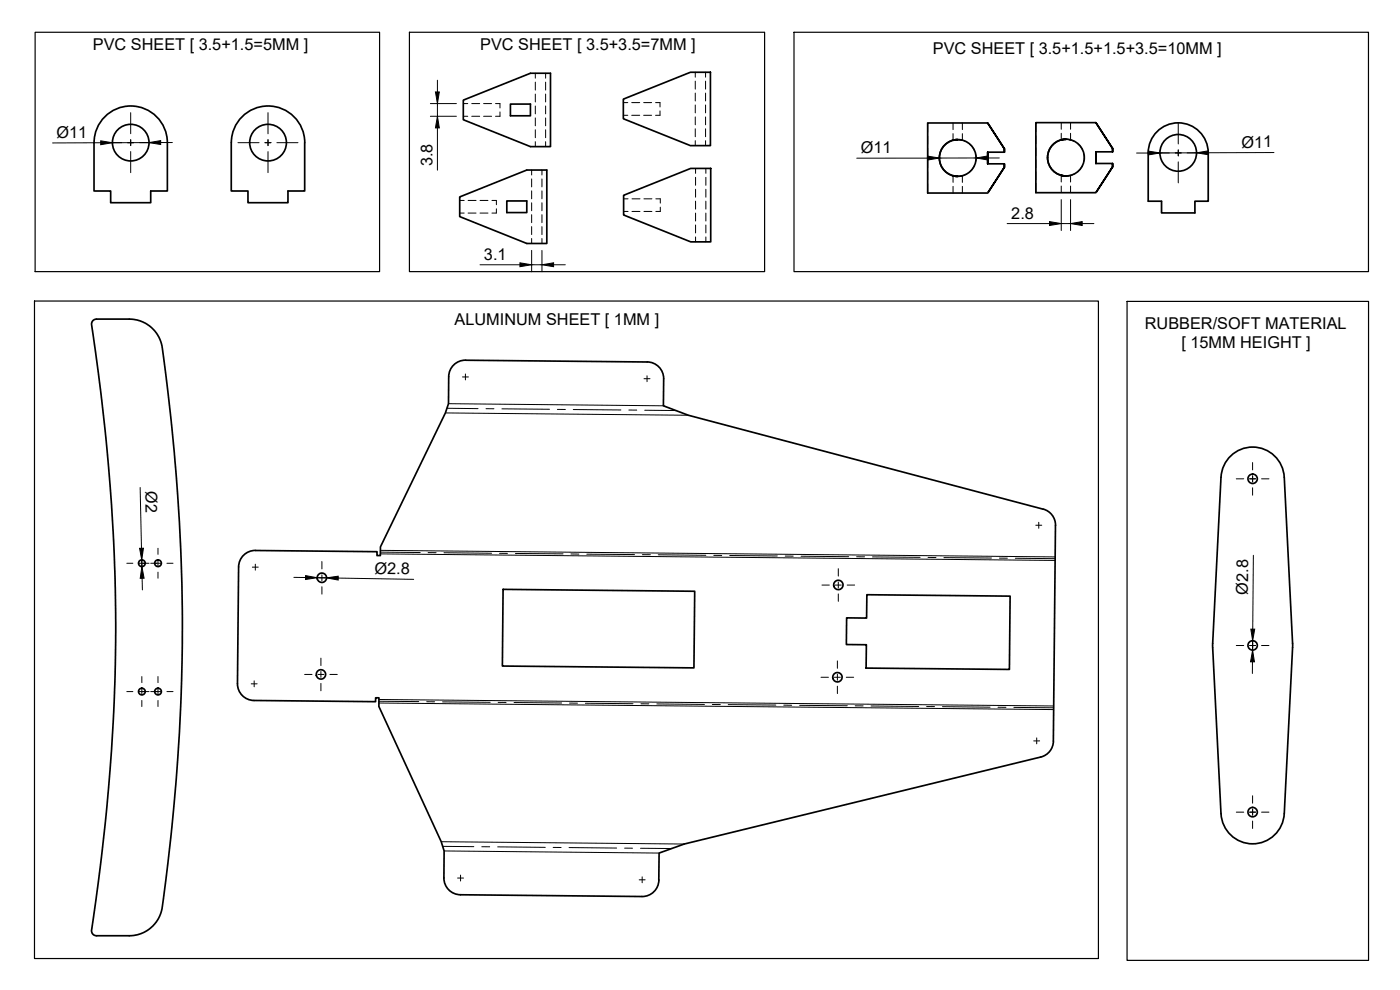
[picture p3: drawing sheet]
<svg xmlns="http://www.w3.org/2000/svg" width="420mm" height="297mm" viewBox="0 0 420 297" stroke-linecap="round" stroke-linejoin="round" font-family="sans-serif">
<!-- layer: Visible -->
<g fill="none" stroke="#000" stroke-width=".51">
<path d="M139 30l20.2-8h6v22h-6l-20.2-8.1zM153.2 31.2h6v3.5h-6zM187.1 29.7l20.1-8h6v22h-6l-20.1-8.1zM296.4 36.9l5 7.7-5-7.7h-18v21h18M328.9 36.8l5 7.7-5-7.7h-18v21h18M347.2 39.5a9 9 0 0 1 9.9-2 9 9 0 0 1 5.5 8.4v14.5h-4v3.5h-10v-3.5h-4v-14.5a9 9 0 0 1 2.6-6.4zM28.2 42.8v14.5h5v3.5h12v-3.5h5v-14.5M28.2 42.8a11 11 0 0 1 11-11 11 11 0 0 1 11 11M69.4 42.8v14.5h5v3.5h12v-3.5h5v-14.5M69.4 42.8a11 11 0 0 1 11-11 11 11 0 0 1 11.1 11M138 59.1l20.1-8.1h6v22.1h-6l-20.1-8.1zM187.2 58.6l20.1-8.1h6v22.1h-6l-20.1-8.1z"/>
<path d="M286 42.1l1.4-.2zM286 52.7l1.4 .2zM287.4 41.9a5.5 5.5 0 0 0-5.5 5.5 5.5 5.5 0 0 0 5.5 5.5M296.4 45.7v3.5v-3.5h5M296.4 49.2h5v1v-1M301.4 44.6v1.1zM301.4 50.2l-5 7.7zM318.5 42l1.4-.2zM318.5 52.6l1.4 .2zM319.9 41.8a5.5 5.5 0 0 0-5.5 5.5 5.5 5.5 0 0 0 5.5 5.5M328.9 45.6v3.5v-3.5h5M328.9 49.1h5v1v-1"/>
<path d="M333.9 44.5v1.1zM333.9 50.1l-5 7.7zM152.1 60.3h6v3.5h-6zM27.9 96.2l.9-.5h10.2l3.1 .6 2 1 2.1 1.7 1.4 2 .8 1.9a574.1 574.1 0 0 1-.1 171l-1 2.2-1.4 1.7-2.4 1.8-2.3 .9-2.2 .3h-10.2l-.9-.5-.4-1a575.3 575.3 0 0 0 6.5-119.4 754.9 754.9 0 0 0-6.5-63.1zM134.7 113l-.1 8.1-.9 2.8-19.5 40.2v2.6h-1.1l.1-1.2-36.5-.4a5 5 0 0 0-5.1 5l-.3 35a5 5 0 0 0 4.9 5.1l36.5 .3v-1.1h1v2.6l18.7 40.5 .9 2.8-.1 8.1a5 5 0 0 0 5 5.1M139.7 108.1a5 5 0 0 0-5 4.9M139.7 108.1l54.5 .5M194.2 108.6a5 5 0 0 1 5 5.1l-.1 8.1 7.5 2.8 106.5 28.1a5 5 0 0 1 3.7 4.9l-.7 64.7M366.4 143.2l-2.5 50.5 2.5 50.4a9.5 9.5 0 0 0 9.5 9.1 9.5 9.5 0 0 0 9.5-9.1l2.5-50.4-2.5-50.5M366.4 143.2a9.5 9.5 0 0 1 9.5-9.1 9.5 9.5 0 0 1 9.5 9.1M151 176.8l57.5 .6-.2 23-57.5-.6zM260.2 178.4l42.9 .5-.2 22-43-.4 .1-7.1h-6l.1-8h6z"/>
<path d="M312.3 227.1l-107 26.1-7.5 2.8-.1 8M316.1 222.3a5 5 0 0 1-3.8 4.9M197.7 264a5 5 0 0 1-5 5l-54.5-.5"/>
<circle cx="39.2" cy="42.8" r="5.5"/>
<circle cx="80.4" cy="42.8" r="5.5"/>
<circle cx="287.4" cy="47.4" r="5.5"/>
<circle cx="319.9" cy="47.3" r="5.5"/>
<circle cx="353.6" cy="45.9" r="5.5"/>
<circle cx="375.9" cy="143.7" r="1.41"/>
<circle cx="42.6" cy="169" r="1.01"/>
<circle cx="47.4" cy="169" r="1.01"/>
<circle cx="96.6" cy="173.4" r="1.41"/>
<circle cx="251.6" cy="175.5" r="1.41"/>
<circle cx="375.9" cy="193.7" r="1.41"/>
<circle cx="42.6" cy="207.5" r="1.01"/>
<circle cx="47.4" cy="207.5" r="1.01"/>
<circle cx="96.3" cy="202.3" r="1.41"/>
<circle cx="251.3" cy="203.2" r="1.41"/>
<circle cx="375.9" cy="243.7" r="1.41"/>
</g>
<!-- layer: Hidden -->
<g fill="none" stroke="#000" stroke-width=".3">
<path d="M139 31.1h1.4M139 34.9h1.4M141.6 31.1h2.4M141.6 34.9h2.4M145.1 31.1h2.4M145.1 34.9h2.4M148.7 31.1h1.4v1.3M150.1 33.6v1.3h-1.4M160.7 22v1.5M160.7 24.6v2.4M160.7 28.2v2.4M160.7 31.8v2.4"/>
<path d="M160.7 35.4v2.3M160.7 38.9v2.4M163.7 22v1.5M163.7 24.6v2.4M163.7 28.2v2.4M163.7 31.8v2.4M163.7 35.4v2.3M163.7 38.9v2.4M187.1 30.8h1.3M187.1 34.6h1.3M189.6 30.8h2.4M189.6 34.6h2.4"/>
<path d="M193.2 30.8h2.4M193.2 34.6h2.4M196.7 30.8h1.4v1.3M198.1 33.3v1.3h-1.4M208.7 21.7v1.5M208.7 24.3v2.4M208.7 27.9v2.4M208.7 31.5v2.4M208.7 35.1v2.4M208.7 38.6v2.4M211.8 21.7v1.5M211.8 24.3v2.4"/>
<path d="M211.8 27.9v2.4M211.8 31.5v2.4M211.8 35.1v2.4M211.8 38.6v2.4M278.4 36.9v2.8M286 36.9v2M288.8 36.9v2M310.9 36.8v2.8M318.5 36.8v2M318.5 40v2M321.3 40v2l-1.4-.2M321.3 36.8v2"/>
<path d="M159.6 51v1.5M159.6 53.7v2.4M159.6 57.3v2.4M160.7 42.5v1.5M162.6 51v1.5M162.6 53.7v2.4M162.6 57.3v2.4M163.7 42.5v1.5M187.2 59.7h1.3M189.7 59.7h2.4M193.3 59.7h2.3M196.8 59.7h1.4v1.2"/>
<path d="M208.7 42.2v1.5M208.7 50.5v1.5M208.7 53.2v2.4M208.7 56.8v2.4M211.8 42.2v1.5M211.8 50.5v1.5M211.8 53.2v2.4M211.8 56.8v2.4M278.4 40.9v2.4M278.4 44.4v2.4M278.4 48v2.4M278.4 51.6v2.4"/>
<path d="M278.4 55.1v2.8M286 40.1v2M286 52.7v2M286 55.9v2M287.4 52.9l1.4-.2v2M287.4 41.9l1.3 .2 1.3 .5M287.4 52.9h.1M287.4 41.9h.1M288.8 40.1v2l-1.4-.2M288.8 55.9v2M290 52.3l-1.3 .5-1.3 .1M291 43.2l1.4 1.9"/>
<path d="M292.4 49.7l-1.4 1.9M292.8 46.2v2.4M310.9 40.8v2.3M310.9 44.3v2.4M310.9 47.9v2.4M310.9 51.5v2.4M310.9 55v2.8M318.5 52.6v2M318.5 55.8v2M319.9 52.8l1.4-.2v2M319.9 41.8l1.3 .2 1.3 .4M319.9 52.8h.1"/>
<path d="M319.9 41.8h.1M321.3 55.8v2M322.5 52.2l-1.3 .4-1.3 .2M323.4 43.1l1.5 1.9M324.9 49.6l-1.5 1.9M325.3 46.1l-.1 2.4M138 60.1h1.3M138 63.9h1.3M140.5 60.1h2.4M140.5 63.9h2.4M144.1 60.1h2.4M144.1 63.9h2.4"/>
<path d="M147.6 60.1h1.4v1.3M149 62.6v1.3h-1.4M159.6 60.8v2.4M159.6 64.4v2.4M159.6 68v2.4M159.6 71.6v1.5M162.6 60.8v2.4M162.6 64.4v2.4M162.6 68v2.4M162.6 71.6v1.5M187.2 63.4h1.3M189.7 63.4h2.4"/>
<path d="M193.3 63.4h2.3M198.2 62.2v1.2h-1.4M208.7 60.4v2.3M208.7 63.9v2.4M208.7 67.5v2.4M208.7 71.1v1.5M211.8 60.4v2.3M211.8 63.9v2.4M211.8 67.5v2.4M211.8 71.1v1.5"/>
</g>
<!-- layer: Bend Center -->
<g fill="none" stroke="#000" stroke-width=".3">
<path d="M134.1 122.5l9.4 .1M145.9 122.6h2.3M150.6 122.7l14.3 .1M167.3 122.8l2.4 .1M172 122.9l14.3 .1M188.7 123h2.4M193.5 123.1l9.3 .1M114.2 165.7l11.9 .1M128.5 165.8h2.4M133.2 165.8l14.3 .2M149.9 166h2.4M154.7 166.1l14.3 .1"/>
<path d="M171.3 166.2l2.4 .1M176.1 166.3l14.3 .1M192.8 166.4h2.4M197.5 166.5l14.3 .1M214.2 166.6l2.4 .1M219 166.7l14.3 .1M235.6 166.8l2.4 .1M240.4 166.9l14.3 .1M257.1 167.1h2.4M261.9 167.1l14.2 .1M278.5 167.2l2.4 .1M283.3 167.3l14.3 .1"/>
<path d="M300 167.5h2.3M304.7 167.5l12 .1M113.7 210.4l12 .1M128.1 210.6h2.3M132.8 210.6l14.3 .1M149.5 210.7l2.4 .1M154.3 210.8l14.3 .1M170.9 211h2.4M175.7 211l14.3 .1M192.4 211.2h2.3M197.1 211.2l14.3 .2M213.8 211.4h2.4"/>
<path d="M218.5 211.4l14.3 .1M235.2 211.6h2.4M240 211.6l14.3 .2M256.6 211.8h2.4M261.4 211.8l14.3 .2M278.1 212h2.4M282.9 212l14.2 .2M299.5 212.2h2.4M304.3 212.2l11.9 .2M132.9 253.9l9.3 .1M144.6 254l2.4 .1M149.4 254.1l14.2 .1"/>
<path d="M166 254.3h2.4M170.8 254.3l14.3 .2M187.5 254.5h2.3M192.2 254.5l9.4 .1"/>
</g>
<!-- layer: Visible Narrow -->
<path d="M133.7 123.9l72.9 .7M134.6 121.1l64.5 .7M114.2 165.1l202.5 2M114.2 166.2l202.5 2M113.7 210.9l202.5 2M113.7 209.9l202.5 1.9M132.4 252.5l72.9 .7M133.3 255.3l64.5 .7" fill="none" stroke="#000" stroke-width=".3"/>
<!-- layer: Smart Centers -->
<g fill="none" stroke="#000" stroke-width=".3">
<path d="M39.2 33.8v6.3M80.4 33.8v6.3M353.6 36.9v6.3M30.2 42.8h6.4M38.3 42.8h1.8M39.2 41.9v1.8M39.2 45.5v6.3M41.9 42.8h6.3M71.4 42.8h6.3M79.5 42.8h1.8M80.4 41.9v1.8M80.4 45.5v6.3"/>
<path d="M83.1 42.8h6.3M344.6 45.9h6.3M352.7 45.9h1.8M353.6 45v1.8M353.6 48.6v6.3M356.3 45.9h6.3M138.8 113.1h1.8M139.7 112.2v1.8M193.3 113.6h1.8M194.2 112.7v1.8M375.9 138.8v2.2M310.9 157.6h1.8"/>
<path d="M311.7 156.7v1.8M371 143.7h2.3M375 143.7h1.8M375.9 142.8v1.8M375.9 146.4v2.2M378.6 143.7h2.2M38.1 169h1.8M41.7 169h3M42.6 164.5v1.8M42.6 168.1v1.8M42.6 171.7v1.8M45.2 169h3.1"/>
<path d="M47.4 164.5v1.8M47.4 168.1v1.8M47.4 171.7v1.8M50.1 169h1.8M75.7 170.2h1.8M76.6 169.3v1.8M91.7 173.4h2.2M95.7 173.4h1.8M96.6 168.5v2.2M96.6 172.5v1.8M96.6 176.1v2.2M99.3 173.4h2.2"/>
<path d="M246.7 175.5h2.2M250.7 175.5h1.8M251.6 170.6v2.3M251.6 174.6v1.8M251.6 178.2v2.2M254.3 175.5h2.2M96.3 197.5v2.2M251.3 198.3v2.2M371 193.7h2.3M375 193.7h1.8M375.9 188.8v2.2M375.9 192.8v1.8"/>
<path d="M375.9 196.3v2.3M378.6 193.7h2.2M38.1 207.5h1.8M41.7 207.5h3M42.6 203v1.8M42.6 206.6v1.8M42.6 210.2v1.8M45.2 207.5h3.1M47.4 203v1.8M47.4 206.6v1.8M47.4 210.2v1.8M50.1 207.5h1.8"/>
<path d="M75.4 205.2h1.8M76.3 204.3v1.8M91.4 202.4h2.2M95.4 202.4h1.8M96.3 201.5v1.7M96.3 205v2.3M99 202.4h2.2M246.4 203.2h2.2M250.4 203.2h1.8M251.3 202.3v1.8M251.3 205.9v2.2M254 203.2h2.2"/>
<path d="M310.2 222.3h1.8M311.1 221.4v1.8M375.9 238.8v2.2M371 243.7h2.3M375 243.7h1.8M375.9 242.8v1.8M375.9 246.3v2.3M378.6 243.7h2.2M137.3 263.4h1.8M138.2 262.6v1.7M191.8 264h1.8M192.7 263.1v1.8"/>
</g>
<!-- layer: Sketch1 -->
<path d="M10.5 9.7h103.4v71.8h-103.4zM122.9 9.7h106.6v71.8h-106.6zM238.3 9.7h172.4v71.8h-172.4zM10.4 90.3h319.2v197.3h-319.2zM338.2 90.4h72.5v197.7h-72.5z" fill="none" stroke="#000" stroke-width=".36"/>
<!-- layer: FD_Dimensions -->
<g fill="none" stroke="#000" stroke-width=".3">
<path d="M129.2 31.1h7.8M129.2 34.9h7.8M131.3 24.1v3.5M131.3 31.1v3.8M131.3 38.4v12.7M30.2 42.8l-14.4 .1M44.7 42.8h-11M48.2 42.8h3.5M278.4 47.4l-21.3 .1M292.9 47.4h-11M296.4 47.4h3.5M318.5 59.9v9.3"/>
<path d="M321.3 59.9v9.3M341.1 45.9h3.5M359.1 45.9h-11M382.3 45.8h-19.7M144.1 79.4h11.9M159.6 75.1v6.4M159.6 79.4h3M162.6 75.1v6.4M166.1 79.4h3.6M302.3 67.1h12.7M318.5 67.1h2.8M324.8 67.1h3.5"/>
<path d="M42.1 146.3l.4 18.2M42.5 168l.1 2M42.7 173.5v3.5M88.2 173.2l3.5 .1M95.2 173.3l2.8 .1M101.5 173.4l22.6 .4M376.2 166.6l-.2 22.2M375.9 198.6v3.5M375.9 192.3v2.8"/>
</g>
<g fill="#000" stroke="#000" stroke-width=".3">
<path d="M130.7 27.6h1.1l-.5 3.5zM131.3 34.9l.5 3.5h-1.1zM30.2 42.3l3.5 .5-3.5 .6zM44.7 42.8l3.5-.6v1.2zM278.4 46.8l3.5 .6-3.5 .6zM292.9 47.4l3.5-.6v1.2zM344.6 45.3l3.5 .6-3.5 .6zM359.1 45.9l3.5-.6v1.1zM156 78.9l3.6 .5-3.6 .6zM162.6 79.4l3.5-.5v1.1zM315 66.5l3.5 .6-3.5 .6zM321.3 67.1l3.5-.6v1.2z"/>
<path d="M41.9 164.5h1.2l-.6 3.5zM42.6 170l.6 3.5h-1.1zM91.7 172.7l3.5 .6-3.5 .6zM98 173.4l3.5-.5v1.1zM375.9 195.1l.6 3.5h-1.2zM375.4 188.8h1.2l-.7 3.5z"/>
</g>
<g font-size="4.9">
<text x="27.9" y="15.1">PVC SHEET [ 3.5+1.5=5MM ]</text>
<text x="144.1" y="15.1">PVC SHEET [ 3.5+3.5=7MM ]</text>
<text x="280" y="16.1">PVC SHEET [ 3.5+1.5+1.5+3.5=10MM ]</text>
<text x="17" y="41.3">Ø11</text>
<text x="258.3" y="45.9">Ø11</text>
<text x="372.6" y="44.3">Ø11</text>
<text x="129.8" y="49.9" transform="rotate(-90 129.8 49.9)">3.8</text>
<text x="303.5" y="65.6">2.8</text>
<text x="145.2" y="78">3.1</text>
<text x="136.4" y="97.5">ALUMINUM SHEET [ 1MM ]</text>
<text x="343.6" y="98.6">RUBBER/SOFT MATERIAL</text>
<text x="354.5" y="104.5">[ 15MM HEIGHT ]</text>
<text x="43.6" y="147.4" transform="rotate(89 43.6 147.4)">Ø2</text>
<text x="112.4" y="172.1" transform="rotate(1 112.4 172.1)">Ø2.8</text>
<text x="374.5" y="178.4" transform="rotate(-90 374.5 178.4)">Ø2.8</text>
</g>
</svg>
